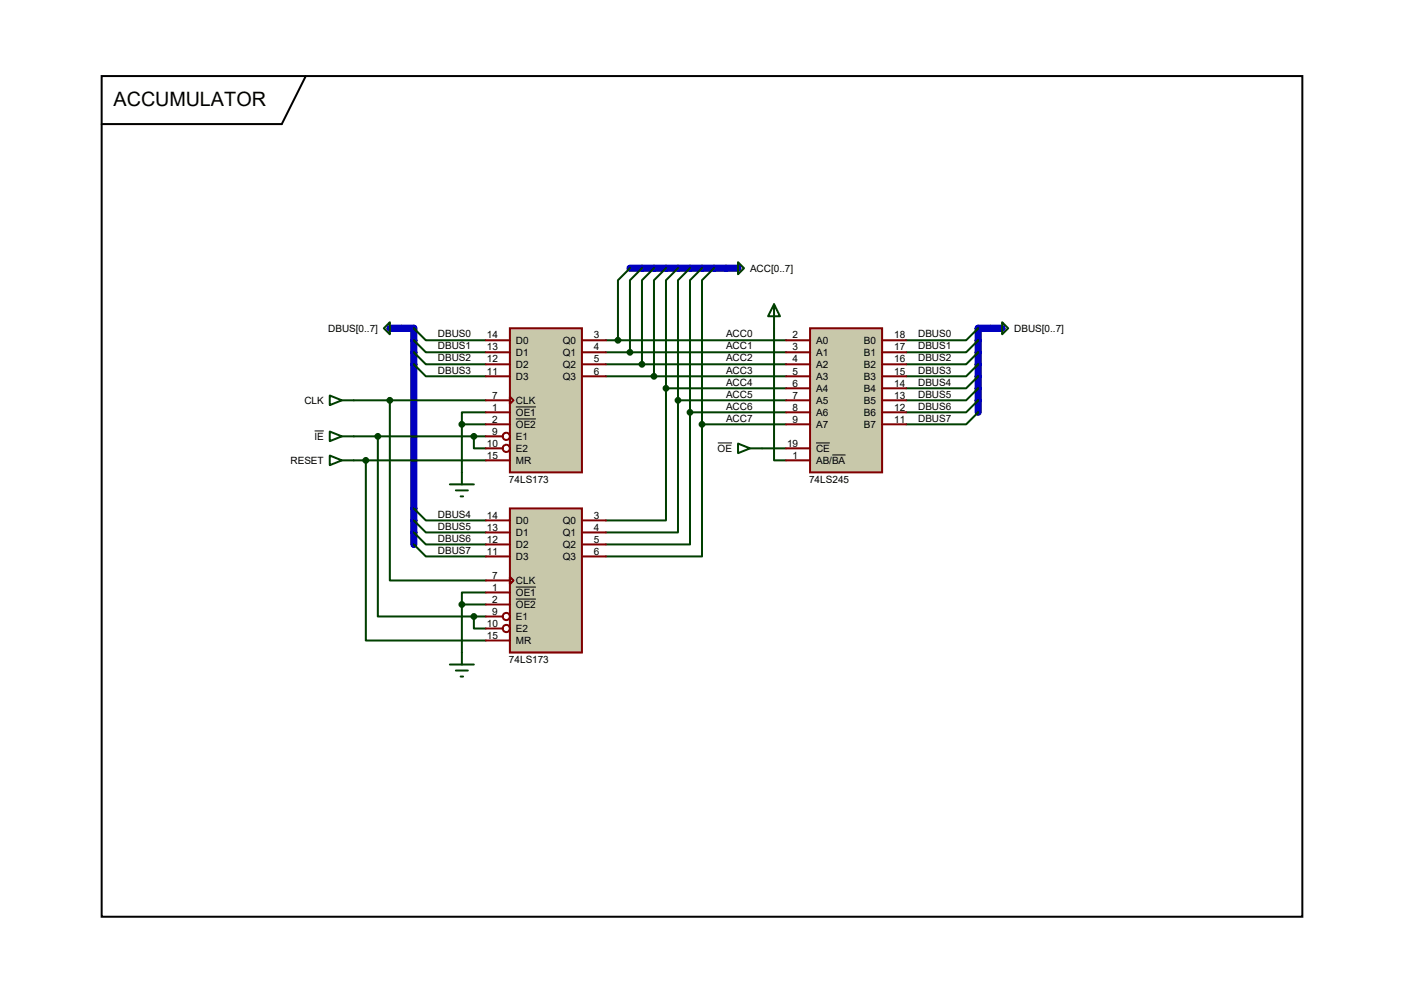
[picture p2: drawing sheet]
<svg xmlns="http://www.w3.org/2000/svg" width="297mm" height="210mm" viewBox="0 0 297 210" stroke-linecap="round" stroke-linejoin="round" font-family="sans-serif">
<path d="M133.3 56.7h20.3M85 69.4h2.5v45.7M209.5 69.4h-2.6v17.8" fill="none" stroke="#0000c0" stroke-width="1.5"/>
<g fill="none" stroke="#004000" stroke-width=".42">
<path d="M133.3 56.7l-2.6 2.6v12.7M135.8 56.7l-2.5 2.6v15.2M138.3 56.7l-2.5 2.6v17.7M140.9 56.7l-2.6 2.6v20.3M143.4 56.7l-2.5 2.6v22.8M146 56.7l-2.6 2.6v25.4M148.5 56.7l-2.5 2.6v27.9M151 56.7l-2.5 2.6v30.4M87.5 69.4l2.6 2.6h12.7M87.5 72l2.6 2.5h12.7M87.5 74.5l2.6 2.5h12.7M87.5 77l2.6 2.6h12.7"/>
<path d="M128.2 72h38.1M128.2 74.5h38.1M128.2 77h38.1M128.2 79.6h38.1M163.7 69.4v28h2.6M206.9 79.6l-2.5 2.5h-12.7M206.9 77l-2.5 2.6h-12.7M206.9 74.5l-2.5 2.5h-12.7M206.9 72l-2.5 2.5h-12.7M206.9 69.4l-2.5 2.6h-12.7M74.8 97.4h28M74.8 84.7h28"/>
<path d="M74.8 92.3h28M77.4 97.4v38.1h25.4M79.9 92.3v38.1h20.3M82.5 84.7v38.1h20.3M97.7 89.7v10.2M97.7 89.7h5.1M100.2 92.3v2.5h2.6M102.8 87.2h-5.1v2.5M140.9 82.1v28h-12.7M140.9 82.1h25.4M143.4 84.7v27.9h-15.2M143.4 84.7h22.9"/>
<path d="M146 87.2v27.9h-17.8M146 87.2h20.3M148.5 89.7v28h-20.3M148.5 89.7h17.8M161.2 94.8h5.1M206.9 87.2l-2.5 2.5h-12.7M206.9 84.7l-2.5 2.5h-12.7M206.9 82.1l-2.5 2.6h-12.7M87.5 107.5l2.6 2.6h12.7M87.5 110.1l2.6 2.5h12.7M87.5 112.6l2.6 2.5h12.7M87.5 115.1l2.6 2.6h12.7"/>
<path d="M97.7 127.8v10.2M97.7 127.8h5.1M100.2 130.4v2.5h2.6M100.2 130.4h2.6M102.8 125.3h-5.1v2.5"/>
</g>
<path d="M21.5 16.1h254v177.8h-254zM64.7 16.1l-5.1 10.1h-38.1" fill="none" stroke="#000" stroke-width=".42"/>
<path d="M107.9 69.4h15.2v30.5h-15.2z" fill="#c8c8aa" stroke="#800000" stroke-width=".42"/>
<g fill="none" stroke="#800000" stroke-width=".42">
<path d="M102.8 72h5.1M102.8 74.5h5.1M102.8 77h5.1M102.8 79.6h5.1M123.1 72h5.1M123.1 74.5h5.1M123.1 77h5.1M123.1 79.6h5.1M102.8 84.7h5.1M102.8 87.2h5.1M102.8 89.7h5.1M102.8 92.3h3.5"/>
<path d="M102.8 94.8h3.5M102.8 97.4h5.1M107.9 83.9l.7 .8-.7 .7z"/>
<circle cx="107.1" cy="94.8" r=".76"/>
<circle cx="107.1" cy="92.3" r=".76"/>
</g>
<path d="M109.1 86.1h4.3M109.1 88.6h4.3" fill="none" stroke="#000" stroke-width=".21"/>
<path d="M107.9 107.5h15.2v30.5h-15.2z" fill="#c8c8aa" stroke="#800000" stroke-width=".42"/>
<g fill="none" stroke="#800000" stroke-width=".42">
<path d="M102.8 110.1h5.1M102.8 112.6h5.1M102.8 115.1h5.1M102.8 117.7h5.1M123.1 110.1h5.1M123.1 112.6h5.1M123.1 115.1h5.1M123.1 117.7h5.1M102.8 122.8h5.1M102.8 125.3h5.1M102.8 127.8h5.1M102.8 130.4h3.5"/>
<path d="M102.8 132.9h3.5M102.8 135.5h5.1M107.9 122l.7 .8-.7 .7z"/>
<circle cx="107.1" cy="130.4" r=".76"/>
<circle cx="107.1" cy="132.9" r=".76"/>
</g>
<path d="M66.5 91.1h2M109.1 124.2h4.3M109.1 126.7h4.3" fill="none" stroke="#000" stroke-width=".21"/>
<g fill="none" stroke="#004000" stroke-width=".42">
<path d="M82.5 68.2v2.5l-1.3-1.3zM69.8 83.7l2.5 1-2.5 1zM69.8 96.4l2.5 1-2.5 1zM69.8 91.3l2.5 1-2.5 1zM72.3 84.7h2.5M72.3 97.4h2.5M72.3 92.3h2.5M97.7 99.9v2.5M95.2 102.4h5M96.4 103.7h2.6M97.5 105h.5M97.7 138v2.5"/>
<path d="M95.2 140.5h5M96.4 141.8h2.6M97.5 143.1h.5"/>
</g>
<g fill="#004000" stroke="#004000" stroke-width=".42">
<circle cx="77.4" cy="97.4" r=".51"/>
<circle cx="100.2" cy="130.4" r=".51"/>
<circle cx="82.5" cy="84.7" r=".51"/>
<circle cx="79.9" cy="92.3" r=".51"/>
<circle cx="100.2" cy="92.3" r=".51"/>
<circle cx="97.7" cy="89.7" r=".51"/>
<circle cx="97.7" cy="127.8" r=".51"/>
</g>
<path d="M82.5 69.4h2.5" fill="none" stroke="#0000c0" stroke-width="1.5"/>
<path d="M171.4 69.4h15.2v30.5h-15.2z" fill="#c8c8aa" stroke="#800000" stroke-width=".42"/>
<g fill="none" stroke="#800000" stroke-width=".42">
<path d="M166.3 72h5.1M166.3 74.5h5.1M166.3 77h5.1M166.3 79.6h5.1M186.6 72h5.1M186.6 74.5h5.1M186.6 77h5.1M186.6 79.6h5.1M166.3 82.1h5.1M166.3 84.7h5.1M166.3 87.2h5.1M166.3 89.7h5.1"/>
<path d="M166.3 94.8h5.1M166.3 97.4h5.1M186.6 82.1h5.1M186.6 84.7h5.1M186.6 87.2h5.1M186.6 89.7h5.1"/>
</g>
<path d="M151.8 93.7h3.1M172.6 93.7h3M176.1 96.2h2.8" fill="none" stroke="#000" stroke-width=".21"/>
<g fill="#004000" stroke="#004000" stroke-width=".42">
<circle cx="130.7" cy="72" r=".51"/>
<circle cx="133.3" cy="74.5" r=".51"/>
<circle cx="135.8" cy="77" r=".51"/>
<circle cx="138.3" cy="79.6" r=".51"/>
<circle cx="140.9" cy="82.1" r=".51"/>
<circle cx="143.4" cy="84.7" r=".51"/>
<circle cx="146" cy="87.2" r=".51"/>
<circle cx="148.5" cy="89.7" r=".51"/>
</g>
<path d="M156.1 55.5l1.3 1.2-1.3 1.3zM163.7 64.3l1.3 2.6h-2.5zM163.7 64.3v5.1M212 68.2l1.3 1.2-1.3 1.3zM156.1 93.8l2.6 1-2.6 1zM158.7 94.8h2.5" fill="none" stroke="#004000" stroke-width=".42"/>
<path d="M153.6 56.7h2.5M209.5 69.4h2.5" fill="none" stroke="#0000c0" stroke-width="1.5"/>
<text font-size="4.2" x="24" y="22.4">ACCUMULATOR</text>
<g font-size="2.1">
<text x="158.7" y="57.5">ACC[0..7]</text>
<text x="69.4" y="70.2">DBUS[0..7]</text>
<text x="92.6" y="71.4">DBUS0</text>
<text x="103" y="71.6">14</text>
<text x="125.6" y="71.6">3</text>
<text x="153.6" y="71.4">ACC0</text>
<text x="167.6" y="71.6">2</text>
<text x="189.1" y="71.6">18</text>
<text x="194.2" y="71.4">DBUS0</text>
<text x="214.5" y="70.2">DBUS[0..7]</text>
<text x="92.6" y="73.9">DBUS1</text>
<text x="92.6" y="76.5">DBUS2</text>
<text x="103" y="74.1">13</text>
<text x="103" y="76.7">12</text>
<text x="109.1" y="72.7">D0</text>
<text x="109.1" y="75.3">D1</text>
<text x="109.1" y="77.8">D2</text>
<text x="119" y="72.7">Q0</text>
<text x="119" y="75.3">Q1</text>
<text x="119" y="77.8">Q2</text>
<text x="125.6" y="74.1">4</text>
<text x="125.6" y="76.7">5</text>
<text x="153.6" y="73.9">ACC1</text>
<text x="153.6" y="76.5">ACC2</text>
<text x="167.6" y="74.1">3</text>
<text x="167.6" y="76.7">4</text>
<text x="172.6" y="72.7">A0</text>
<text x="172.6" y="75.3">A1</text>
<text x="172.6" y="77.8">A2</text>
<text x="182.8" y="72.7">B0</text>
<text x="182.8" y="75.3">B1</text>
<text x="182.8" y="77.8">B2</text>
<text x="189.1" y="74.1">17</text>
<text x="189.1" y="76.7">16</text>
<text x="194.2" y="76.5">DBUS2</text>
<text x="194.2" y="73.9">DBUS1</text>
<text x="92.6" y="79">DBUS3</text>
<text x="103" y="79.2">11</text>
<text x="109.1" y="80.3">D3</text>
<text x="119" y="80.3">Q3</text>
<text x="125.6" y="79.2">6</text>
<text x="153.6" y="79">ACC3</text>
<text x="153.6" y="81.5">ACC4</text>
<text x="167.6" y="79.2">5</text>
<text x="167.6" y="81.7">6</text>
<text x="172.6" y="80.3">A3</text>
<text x="172.6" y="82.9">A4</text>
<text x="182.8" y="80.3">B3</text>
<text x="182.8" y="82.9">B4</text>
<text x="189.1" y="79.2">15</text>
<text x="189.1" y="81.7">14</text>
<text x="194.2" y="81.5">DBUS4</text>
<text x="194.2" y="79">DBUS3</text>
<text x="64.4" y="85.4">CLK</text>
<text x="104.1" y="84.3">7</text>
<text x="104.1" y="86.8">1</text>
<text x="104.1" y="89.4">2</text>
<text x="109.1" y="85.4">CLK</text>
<text x="109.1" y="88">OE1</text>
<text x="153.6" y="84.1">ACC5</text>
<text x="153.6" y="86.6">ACC6</text>
<text x="153.6" y="89.2">ACC7</text>
<text x="167.6" y="84.3">7</text>
<text x="167.6" y="86.8">8</text>
<text x="167.6" y="89.4">9</text>
<text x="172.6" y="85.4">A5</text>
<text x="172.6" y="88">A6</text>
<text x="182.8" y="85.4">B5</text>
<text x="182.8" y="88">B6</text>
<text x="189.1" y="84.3">13</text>
<text x="189.1" y="86.8">12</text>
<text x="189.1" y="89.4">11</text>
<text x="194.2" y="89.2">DBUS7</text>
<text x="194.2" y="86.6">DBUS6</text>
<text x="194.2" y="84.1">DBUS5</text>
<text x="66.5" y="93">IE</text>
<text x="103" y="94.4">10</text>
<text x="104.1" y="91.9">9</text>
<text x="109.1" y="90.5">OE2</text>
<text x="109.1" y="93">E1</text>
<text x="109.1" y="95.6">E2</text>
<text x="151.8" y="95.6">OE</text>
<text x="166.5" y="94.4">19</text>
<text x="172.6" y="90.5">A7</text>
<text x="172.6" y="95.6">CE</text>
<text x="182.8" y="90.5">B7</text>
<text x="61.5" y="98.1">RESET</text>
<text x="103" y="97">15</text>
<text x="109.1" y="98.1">MR</text>
<text x="167.6" y="97">1</text>
<text x="172.6" y="98.1">AB/BA</text>
<text x="107.7" y="102.1">74LS173</text>
<text x="171.2" y="102.1">74LS245</text>
<text x="92.6" y="109.5">DBUS4</text>
<text x="92.6" y="112">DBUS5</text>
<text x="103" y="109.7">14</text>
<text x="103" y="112.2">13</text>
<text x="109.1" y="110.8">D0</text>
<text x="109.1" y="113.4">D1</text>
<text x="119" y="110.8">Q0</text>
<text x="119" y="113.4">Q1</text>
<text x="125.6" y="109.7">3</text>
<text x="125.6" y="112.2">4</text>
<text x="92.6" y="114.6">DBUS6</text>
<text x="92.6" y="117.1">DBUS7</text>
<text x="103" y="114.8">12</text>
<text x="103" y="117.3">11</text>
<text x="109.1" y="115.9">D2</text>
<text x="109.1" y="118.4">D3</text>
<text x="119" y="115.9">Q2</text>
<text x="119" y="118.4">Q3</text>
<text x="125.6" y="114.8">5</text>
<text x="125.6" y="117.3">6</text>
<text x="104.1" y="122.4">7</text>
<text x="104.1" y="124.9">1</text>
<text x="109.1" y="123.5">CLK</text>
<text x="104.1" y="127.5">2</text>
<text x="104.1" y="130">9</text>
<text x="109.1" y="126.1">OE1</text>
<text x="109.1" y="128.6">OE2</text>
<text x="109.1" y="131.1">E1</text>
<text x="103" y="132.5">10</text>
<text x="103" y="135.1">15</text>
<text x="109.1" y="133.7">E2</text>
<text x="109.1" y="136.2">MR</text>
<text x="107.7" y="140.2">74LS173</text>
</g>
</svg>
